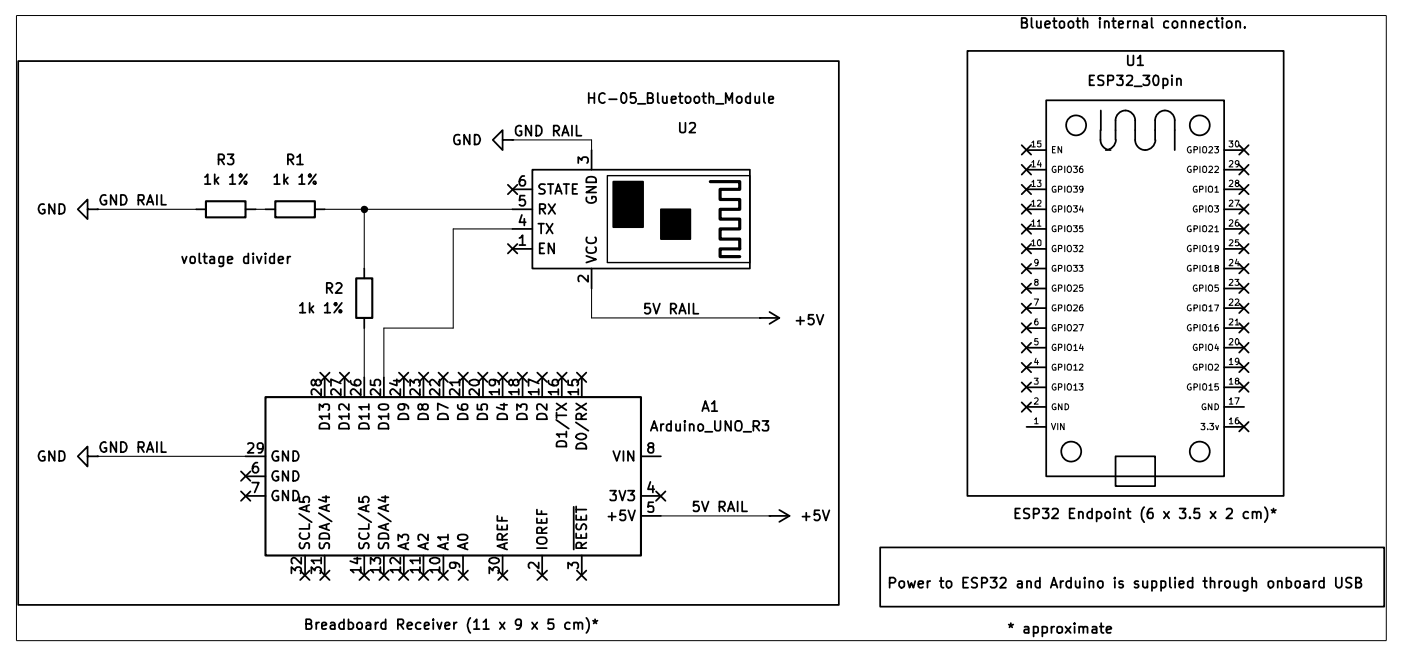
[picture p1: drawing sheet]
(kicad_sch
 (version 20260306)
 (generator "eeschema")
 (generator_version "10.0")
 (paper "A4")
 (title_block
  (title "IoT capstone - as-built breadboard assembly")
  (date "2026-09-14")
  (rev "Draft"))
 (lib_symbols
  (symbol "Capstone_Arduino:Arduino_UNO_R3" (exclude_from_sim no) (in_bom yes) (on_board yes)
   (in_pos_files yes)
   (duplicate_pin_numbers_are_jumpers no)
   (property "Reference" "A" (at -10.16 23.495 0) (show_name no) (do_not_autoplace no) (effects (font (size 1.27 1.27)) (justify left bottom)))
   (property "Value" "Arduino_UNO_R3" (at 5.08 -26.67 0) (show_name no) (do_not_autoplace no) (effects (font (size 1.27 1.27)) (justify left top)))
   (property "Footprint" "Module:Arduino_UNO_R3" (at 0 0 0) (show_name no) (do_not_autoplace no) (hide yes) (effects (font (size 1.27 1.27)
    (italic yes))))
   (property "Datasheet" "https://www.arduino.cc/en/Main/arduinoBoardUno" (at 0 0 0) (show_name no) (do_not_autoplace no) (hide yes) (effects (font (size 1.27 1.27))))
   (property "Description" "Arduino UNO Microcontroller Module, release 3" (at 0 0 0) (show_name no) (do_not_autoplace no) (hide yes) (effects (font (size 1.27 1.27))))
   (symbol "Arduino_UNO_R3_0_1"
    (rectangle (start -10.16 22.86) (end 10.16 -25.4) (stroke (width 0.254) (type default)) (fill (type background))))
   (symbol "Arduino_UNO_R3_1_1"
    (pin no_connect line (at -10.16 -20.32 0) (length 2.54) (hide yes) (name "NC" (effects (font (size 1.27 1.27)))) (number "1" (effects (font (size 1.27 1.27)))))
    (pin output line (at 12.7 10.16 180) (length 2.54) (name "IOREF" (effects (font (size 1.27 1.27)))) (number "2" (effects (font (size 1.27 1.27)))))
    (pin input line (at 12.7 15.24 180) (length 2.54) (name "~{RESET}" (effects (font (size 1.27 1.27)))) (number "3" (effects (font (size 1.27 1.27)))))
    (pin power_out line (at 2.54 25.4 270) (length 2.54) (name "3V3" (effects (font (size 1.27 1.27)))) (number "4" (effects (font (size 1.27 1.27)))))
    (pin power_out line (at 5.08 25.4 270) (length 2.54) (name "+5V" (effects (font (size 1.27 1.27)))) (number "5" (effects (font (size 1.27 1.27)))))
    (pin power_in line (at 0 -27.94 90) (length 2.54) (name "GND" (effects (font (size 1.27 1.27)))) (number "6" (effects (font (size 1.27 1.27)))))
    (pin power_in line (at 2.54 -27.94 90) (length 2.54) (name "GND" (effects (font (size 1.27 1.27)))) (number "7" (effects (font (size 1.27 1.27)))))
    (pin power_in line (at -2.54 25.4 270) (length 2.54) (name "VIN" (effects (font (size 1.27 1.27)))) (number "8" (effects (font (size 1.27 1.27)))))
    (pin bidirectional line (at 12.7 0 180) (length 2.54) (name "A0" (effects (font (size 1.27 1.27)))) (number "9" (effects (font (size 1.27 1.27)))))
    (pin bidirectional line (at 12.7 -2.54 180) (length 2.54) (name "A1" (effects (font (size 1.27 1.27)))) (number "10" (effects (font (size 1.27 1.27)))))
    (pin bidirectional line (at 12.7 -5.08 180) (length 2.54) (name "A2" (effects (font (size 1.27 1.27)))) (number "11" (effects (font (size 1.27 1.27)))))
    (pin bidirectional line (at 12.7 -7.62 180) (length 2.54) (name "A3" (effects (font (size 1.27 1.27)))) (number "12" (effects (font (size 1.27 1.27)))))
    (pin bidirectional line (at 12.7 -10.16 180) (length 2.54) (name "SDA/A4" (effects (font (size 1.27 1.27)))) (number "13" (effects (font (size 1.27 1.27)))))
    (pin bidirectional line (at 12.7 -12.7 180) (length 2.54) (name "SCL/A5" (effects (font (size 1.27 1.27)))) (number "14" (effects (font (size 1.27 1.27)))))
    (pin bidirectional line (at -12.7 15.24 0) (length 2.54) (name "D0/RX" (effects (font (size 1.27 1.27)))) (number "15" (effects (font (size 1.27 1.27)))))
    (pin bidirectional line (at -12.7 12.7 0) (length 2.54) (name "D1/TX" (effects (font (size 1.27 1.27)))) (number "16" (effects (font (size 1.27 1.27)))))
    (pin bidirectional line (at -12.7 10.16 0) (length 2.54) (name "D2" (effects (font (size 1.27 1.27)))) (number "17" (effects (font (size 1.27 1.27)))))
    (pin bidirectional line (at -12.7 7.62 0) (length 2.54) (name "D3" (effects (font (size 1.27 1.27)))) (number "18" (effects (font (size 1.27 1.27)))))
    (pin bidirectional line (at -12.7 5.08 0) (length 2.54) (name "D4" (effects (font (size 1.27 1.27)))) (number "19" (effects (font (size 1.27 1.27)))))
    (pin bidirectional line (at -12.7 2.54 0) (length 2.54) (name "D5" (effects (font (size 1.27 1.27)))) (number "20" (effects (font (size 1.27 1.27)))))
    (pin bidirectional line (at -12.7 0 0) (length 2.54) (name "D6" (effects (font (size 1.27 1.27)))) (number "21" (effects (font (size 1.27 1.27)))))
    (pin bidirectional line (at -12.7 -2.54 0) (length 2.54) (name "D7" (effects (font (size 1.27 1.27)))) (number "22" (effects (font (size 1.27 1.27)))))
    (pin bidirectional line (at -12.7 -5.08 0) (length 2.54) (name "D8" (effects (font (size 1.27 1.27)))) (number "23" (effects (font (size 1.27 1.27)))))
    (pin bidirectional line (at -12.7 -7.62 0) (length 2.54) (name "D9" (effects (font (size 1.27 1.27)))) (number "24" (effects (font (size 1.27 1.27)))))
    (pin bidirectional line (at -12.7 -10.16 0) (length 2.54) (name "D10" (effects (font (size 1.27 1.27)))) (number "25" (effects (font (size 1.27 1.27)))))
    (pin bidirectional line (at -12.7 -12.7 0) (length 2.54) (name "D11" (effects (font (size 1.27 1.27)))) (number "26" (effects (font (size 1.27 1.27)))))
    (pin bidirectional line (at -12.7 -15.24 0) (length 2.54) (name "D12" (effects (font (size 1.27 1.27)))) (number "27" (effects (font (size 1.27 1.27)))))
    (pin bidirectional line (at -12.7 -17.78 0) (length 2.54) (name "D13" (effects (font (size 1.27 1.27)))) (number "28" (effects (font (size 1.27 1.27)))))
    (pin power_in line (at -2.54 -27.94 90) (length 2.54) (name "GND" (effects (font (size 1.27 1.27)))) (number "29" (effects (font (size 1.27 1.27)))))
    (pin input line (at 12.7 5.08 180) (length 2.54) (name "AREF" (effects (font (size 1.27 1.27)))) (number "30" (effects (font (size 1.27 1.27)))))
    (pin bidirectional line (at 12.7 -17.78 180) (length 2.54) (name "SDA/A4" (effects (font (size 1.27 1.27)))) (number "31" (effects (font (size 1.27 1.27)))))
    (pin bidirectional line (at 12.7 -20.32 180) (length 2.54) (name "SCL/A5" (effects (font (size 1.27 1.27)))) (number "32" (effects (font (size 1.27 1.27))))))
   (embedded_fonts no))
  (symbol "Capstone_ESP32:ESP32_30Pin" (exclude_from_sim no) (in_bom yes) (on_board yes)
   (in_pos_files yes)
   (duplicate_pin_numbers_are_jumpers no)
   (property "Reference" "U" (at 0 0 0) (show_name no) (do_not_autoplace no) (effects (font (size 1.27 1.27))))
   (property "Value" "" (at 0 0 0) (show_name no) (do_not_autoplace no) (effects (font (size 1.27 1.27))))
   (property "Footprint" "ESP32_30pin" (at 0 -2.54 0) (show_name no) (do_not_autoplace no) (effects (font (size 1.27 1.27) (color 194 194 0 1))))
   (property "Datasheet" "" (at 0 0 0) (show_name no) (do_not_autoplace no) (hide yes) (effects (font (size 1.27 1.27))))
   (property "Description" "" (at 0 0 0) (show_name no) (do_not_autoplace no) (hide yes) (effects (font (size 1.27 1.27))))
   (symbol "ESP32_30Pin_0_1"
    (rectangle (start -24.13 11.43) (end 24.13 -11.43) (stroke (width 0) (type default)) (fill (type none)))
    (polyline (pts (xy -21.59 5.08) (xy -20.32 5.08)) (stroke (width 0) (type default)) (fill (type none)))
    (polyline (pts (xy -21.59 2.54) (xy -20.32 2.54)) (stroke (width 0) (type default)) (fill (type none)))
    (polyline (pts (xy -21.59 0) (xy -20.32 0)) (stroke (width 0) (type default)) (fill (type none)))
    (polyline (pts (xy -21.59 -2.54) (xy -20.32 -2.54)) (stroke (width 0) (type default)) (fill (type none)))
    (arc (start -21.5975 2.5325) (mid -22.4933 2.9067) (end -22.8675 3.8025) (stroke (width 0) (type default)) (fill (type none)))
    (arc (start -21.5975 -2.5475) (mid -22.4933 -2.1733) (end -22.8675 -1.2775) (stroke (width 0) (type default)) (fill (type none)))
    (arc (start -22.86 3.81) (mid -22.4873 4.7073) (end -21.59 5.08) (stroke (width 0) (type default)) (fill (type none)))
    (arc (start -22.86 -1.27) (mid -22.4873 -0.3727) (end -21.59 0) (stroke (width 0) (type default)) (fill (type none)))
    (circle (center -20.955 8.255) (radius 1.27) (stroke (width 0) (type default)) (fill (type none)))
    (circle (center -20.955 -7.62) (radius 1.27) (stroke (width 0) (type default)) (fill (type none)))
    (polyline (pts (xy -20.32 5.08) (xy -17.78 5.08)) (stroke (width 0) (type default)) (fill (type none)))
    (polyline (pts (xy -20.32 -4.445) (xy -22.86 -4.445)) (stroke (width 0) (type default)) (fill (type none)))
    (arc (start -17.7775 1.2675) (mid -18.1502 0.3702) (end -19.0475 -0.0025) (stroke (width 0) (type default)) (fill (type none)))
    (arc (start -17.7775 -3.1775) (mid -18.1502 -4.0748) (end -19.0475 -4.4475) (stroke (width 0) (type default)) (fill (type none)))
    (arc (start -19.04 2.545) (mid -18.1442 2.1708) (end -17.77 1.275) (stroke (width 0) (type default)) (fill (type none)))
    (arc (start -19.04 -2.535) (mid -18.1442 -2.9092) (end -17.77 -3.805) (stroke (width 0) (type default)) (fill (type none)))
    (polyline (pts (xy -19.0475 2.5375) (xy -20.3175 2.5375)) (stroke (width 0) (type default)) (fill (type none)))
    (polyline (pts (xy -19.0475 -0.0025) (xy -20.3175 -0.0025)) (stroke (width 0) (type default)) (fill (type none)))
    (polyline (pts (xy -19.0475 -2.5425) (xy -20.3175 -2.5425)) (stroke (width 0) (type default)) (fill (type none)))
    (polyline (pts (xy -19.0475 -4.4475) (xy -20.3175 -4.4475)) (stroke (width 0) (type default)) (fill (type none)))
    (circle (center 20.955 8.255) (radius 1.27) (stroke (width 0) (type default)) (fill (type none)))
    (circle (center 20.955 -8.255) (radius 1.27) (stroke (width 0) (type default)) (fill (type none)))
    (rectangle (start 21.59 2.54) (end 25.4 -2.54) (stroke (width 0) (type default)) (fill (type none))))
   (symbol "ESP32_30Pin_1_1"
    (pin power_out line (at 17.78 -13.97 90) (length 2.54) (name "VIN" (effects (font (size 0.7874 0.7874)))) (number "1" (effects (font (size 0.7874 0.7874)))))
    (pin bidirectional line (at 15.24 -13.97 90) (length 2.54) (name "GND" (effects (font (size 0.7874 0.7874)))) (number "2" (effects (font (size 0.7874 0.7874)))))
    (pin bidirectional line (at 12.7 -13.97 90) (length 2.54) (name "GPIO13" (effects (font (size 0.7874 0.7874)))) (number "3" (effects (font (size 0.7874 0.7874)))))
    (pin bidirectional line (at 10.16 -13.97 90) (length 2.54) (name "GPIO12" (effects (font (size 0.7874 0.7874)))) (number "4" (effects (font (size 0.7874 0.7874)))))
    (pin bidirectional line (at 7.62 -13.97 90) (length 2.54) (name "GPIO14" (effects (font (size 0.7874 0.7874)))) (number "5" (effects (font (size 0.7874 0.7874)))))
    (pin bidirectional line (at 5.08 -13.97 90) (length 2.54) (name "GPIO27" (effects (font (size 0.7874 0.7874)))) (number "6" (effects (font (size 0.7874 0.7874)))))
    (pin bidirectional line (at 2.54 -13.97 90) (length 2.54) (name "GPIO26" (effects (font (size 0.7874 0.7874)))) (number "7" (effects (font (size 0.7874 0.7874)))))
    (pin bidirectional line (at 0 -13.97 90) (length 2.54) (name "GPIO25" (effects (font (size 0.7874 0.7874)))) (number "8" (effects (font (size 0.7874 0.7874)))))
    (pin bidirectional line (at -2.54 -13.97 90) (length 2.54) (name "GPIO33" (effects (font (size 0.7874 0.7874)))) (number "9" (effects (font (size 0.7874 0.7874)))))
    (pin bidirectional line (at -5.08 -13.97 90) (length 2.54) (name "GPIO32" (effects (font (size 0.7874 0.7874)))) (number "10" (effects (font (size 0.7874 0.7874)))))
    (pin bidirectional line (at -7.62 -13.97 90) (length 2.54) (name "GPIO35" (effects (font (size 0.7874 0.7874)))) (number "11" (effects (font (size 0.7874 0.7874)))))
    (pin bidirectional line (at -10.16 -13.97 90) (length 2.54) (name "GPIO34" (effects (font (size 0.7874 0.7874)))) (number "12" (effects (font (size 0.7874 0.7874)))))
    (pin bidirectional line (at -12.7 -13.97 90) (length 2.54) (name "GPIO39" (effects (font (size 0.7874 0.7874)))) (number "13" (effects (font (size 0.7874 0.7874)))))
    (pin bidirectional line (at -15.24 -13.97 90) (length 2.54) (name "GPIO36" (effects (font (size 0.7874 0.7874)))) (number "14" (effects (font (size 0.7874 0.7874)))))
    (pin bidirectional line (at -17.78 -13.97 90) (length 2.54) (name "EN" (effects (font (size 0.7874 0.7874)))) (number "15" (effects (font (size 0.7874 0.7874)))))
    (pin output line (at 17.78 13.97 270) (length 2.54) (name "3.3v" (effects (font (size 0.7874 0.7874)))) (number "16" (effects (font (size 0.7874 0.7874)))))
    (pin power_in line (at 15.24 13.97 270) (length 2.54) (name "GND" (effects (font (size 0.7874 0.7874)))) (number "17" (effects (font (size 0.7874 0.7874)))))
    (pin bidirectional line (at 12.7 13.97 270) (length 2.54) (name "GPIO15" (effects (font (size 0.7874 0.7874)))) (number "18" (effects (font (size 0.7874 0.7874)))))
    (pin bidirectional line (at 10.16 13.97 270) (length 2.54) (name "GPIO2" (effects (font (size 0.7874 0.7874)))) (number "19" (effects (font (size 0.7874 0.7874)))))
    (pin bidirectional line (at 7.62 13.97 270) (length 2.54) (name "GPIO4" (effects (font (size 0.7874 0.7874)))) (number "20" (effects (font (size 0.7874 0.7874)))))
    (pin bidirectional line (at 5.08 13.97 270) (length 2.54) (name "GPIO16" (effects (font (size 0.7874 0.7874)))) (number "21" (effects (font (size 0.7874 0.7874)))))
    (pin bidirectional line (at 2.54 13.97 270) (length 2.54) (name "GPIO17" (effects (font (size 0.7874 0.7874)))) (number "22" (effects (font (size 0.7874 0.7874)))))
    (pin bidirectional line (at 0 13.97 270) (length 2.54) (name "GPIO5" (effects (font (size 0.7874 0.7874)))) (number "23" (effects (font (size 0.7874 0.7874)))))
    (pin bidirectional line (at -2.54 13.97 270) (length 2.54) (name "GPIO18" (effects (font (size 0.7874 0.7874)))) (number "24" (effects (font (size 0.7874 0.7874)))))
    (pin bidirectional line (at -5.08 13.97 270) (length 2.54) (name "GPIO19" (effects (font (size 0.7874 0.7874)))) (number "25" (effects (font (size 0.7874 0.7874)))))
    (pin bidirectional line (at -7.62 13.97 270) (length 2.54) (name "GPIO21" (effects (font (size 0.7874 0.7874)))) (number "26" (effects (font (size 0.7874 0.7874)))))
    (pin bidirectional line (at -10.16 13.97 270) (length 2.54) (name "GPIO3" (effects (font (size 0.7874 0.7874)))) (number "27" (effects (font (size 0.7874 0.7874)))))
    (pin bidirectional line (at -12.7 13.97 270) (length 2.54) (name "GPIO1" (effects (font (size 0.7874 0.7874)))) (number "28" (effects (font (size 0.7874 0.7874)))))
    (pin bidirectional line (at -15.24 13.97 270) (length 2.54) (name "GPIO22" (effects (font (size 0.7874 0.7874)))) (number "29" (effects (font (size 0.7874 0.7874)))))
    (pin bidirectional line (at -17.78 13.97 270) (length 2.54) (name "GPIO23" (effects (font (size 0.7874 0.7874)))) (number "30" (effects (font (size 0.7874 0.7874))))))
   (embedded_fonts no))
  (symbol "Capstone_HC05:HC-05_Bluetooth_Module" (exclude_from_sim no) (in_bom yes) (on_board yes)
   (in_pos_files yes)
   (duplicate_pin_numbers_are_jumpers no)
   (property "Reference" "U" (at -6.35 8.89 0) (show_name no) (do_not_autoplace no) (effects (font (size 1.27 1.27))))
   (property "Value" "HC-05_Bluetooth_Module" (at 13.97 7.62 0) (show_name no) (do_not_autoplace no) (effects (font (size 1.27 1.27))))
   (property "Footprint" "SL_Breakout_Boards:HC-05_Bluetooth_Module" (at 6.35 0 0) (show_name no) (do_not_autoplace no) (hide yes) (effects (font (size 1.27 1.27))))
   (property "Datasheet" "" (at 0 8.89 0) (show_name no) (do_not_autoplace no) (hide yes) (effects (font (size 1.27 1.27))))
   (property "Description" "HC-05 Bluetooth Wireless Serial Module" (at 0 0 0) (show_name no) (do_not_autoplace no) (hide yes) (effects (font (size 1.27 1.27))))
   (symbol "HC-05_Bluetooth_Module_0_1"
    (rectangle (start -8.89 6.35) (end 19.05 -6.35) (stroke (width 0) (type default)) (fill (type background)))
    (rectangle (start -1.27 -17.78) (end -1.27 -17.78) (stroke (width 0) (type default)) (fill (type none)))
    (rectangle (start -1.27 -17.78) (end -1.27 -17.78) (stroke (width 0) (type default)) (fill (type none)))
    (rectangle (start 0.762 5.588) (end 19.05 -5.588) (stroke (width 0.2) (type default)) (fill (type background)))
    (rectangle (start 1.524 1.016) (end 5.334 -4.826) (stroke (width 0) (type default)) (fill (type outline)))
    (rectangle (start 7.62 2.54) (end 11.43 -1.27) (stroke (width 0) (type default)) (fill (type outline)))
    (polyline (pts (xy 17.78 3.81) (xy 15.24 3.81) (xy 15.24 4.826) (xy 17.78 4.826)) (stroke (width 0.4) (type default)) (fill (type none)))
    (polyline (pts (xy 17.78 3.81) (xy 17.78 2.54) (xy 15.24 2.54) (xy 15.24 1.27) (xy 17.78 1.27) (xy 17.78 0) (xy 15.24 0) (xy 15.24 -1.27) (xy 17.78 -1.27) (xy 17.78 -2.54) (xy 15.24 -2.54) (xy 15.24 -3.81) (xy 17.78 -3.81) (xy 17.78 -4.826) (xy 13.97 -4.826)) (stroke (width 0.4) (type default)) (fill (type none))))
   (symbol "HC-05_Bluetooth_Module_1_1"
    (pin bidirectional line (at -11.43 3.81 0) (length 2.54) (name "EN" (effects (font (size 1.27 1.27)))) (number "1" (effects (font (size 1.27 1.27)))))
    (pin power_in line (at -1.27 8.89 270) (length 2.54) (name "VCC" (effects (font (size 1.27 1.27)))) (number "2" (effects (font (size 1.27 1.27)))))
    (pin power_in line (at -1.27 -8.89 90) (length 2.54) (name "GND" (effects (font (size 1.27 1.27)))) (number "3" (effects (font (size 1.27 1.27)))))
    (pin output line (at -11.43 1.27 0) (length 2.54) (name "TX" (effects (font (size 1.27 1.27)))) (number "4" (effects (font (size 1.27 1.27)))))
    (pin input line (at -11.43 -1.27 0) (length 2.54) (name "RX" (effects (font (size 1.27 1.27)))) (number "5" (effects (font (size 1.27 1.27)))))
    (pin bidirectional line (at -11.43 -3.81 0) (length 2.54) (name "STATE" (effects (font (size 1.27 1.27)))) (number "6" (effects (font (size 1.27 1.27))))))
   (embedded_fonts no))
  (symbol "Capstone_Resistor:R_1k_1pct_5band"
   (pin_numbers (hide yes))
   (pin_names
    (offset 0)) (exclude_from_sim no) (in_bom yes) (on_board yes)
   (in_pos_files yes)
   (duplicate_pin_numbers_are_jumpers no)
   (property "Reference" "R" (at 2.032 0 90) (show_name no) (do_not_autoplace no) (effects (font (size 1.27 1.27))))
   (property "Value" "1k 1%" (at 0 0 90) (show_name no) (do_not_autoplace no) (effects (font (size 1.27 1.27))))
   (property "Footprint" "" (at -1.778 0 90) (show_name no) (do_not_autoplace no) (hide yes) (effects (font (size 1.27 1.27))))
   (property "Datasheet" "" (at 0 0 0) (show_name no) (do_not_autoplace no) (hide yes) (effects (font (size 1.27 1.27))))
   (property "Description" "Resistor" (at 0 0 0) (show_name no) (do_not_autoplace no) (hide yes) (effects (font (size 1.27 1.27))))
   (symbol "R_1k_1pct_5band_0_1"
    (rectangle (start -1.016 -2.54) (end 1.016 2.54) (stroke (width 0.254) (type default)) (fill (type none))))
   (symbol "R_1k_1pct_5band_1_1"
    (pin passive line (at 0 3.81 270) (length 1.27) (name "" (effects (font (size 1.27 1.27)))) (number "1" (effects (font (size 1.27 1.27)))))
    (pin passive line (at 0 -3.81 90) (length 1.27) (name "" (effects (font (size 1.27 1.27)))) (number "2" (effects (font (size 1.27 1.27))))))
   (embedded_fonts no))
  (symbol "power:+5V"
   (power global)
   (pin_numbers (hide yes))
   (pin_names
    (offset 0) (hide yes)) (exclude_from_sim no) (in_bom yes) (on_board yes)
   (in_pos_files yes)
   (duplicate_pin_numbers_are_jumpers no)
   (property "Reference" "#PWR" (at 0 -3.81 0) (show_name no) (do_not_autoplace no) (hide yes) (effects (font (size 1.27 1.27))))
   (property "Value" "+5V" (at 0 3.556 0) (show_name no) (do_not_autoplace no) (effects (font (size 1.27 1.27))))
   (property "Footprint" "" (at 0 0 0) (show_name no) (do_not_autoplace no) (hide yes) (effects (font (size 1.27 1.27))))
   (property "Datasheet" "" (at 0 0 0) (show_name no) (do_not_autoplace no) (hide yes) (effects (font (size 1.27 1.27))))
   (property "Description" "Power symbol creates a global label with name \"+5V\"" (at 0 0 0) (show_name no) (do_not_autoplace no) (hide yes) (effects (font (size 1.27 1.27))))
   (symbol "+5V_0_1"
    (polyline (pts (xy -0.762 1.27) (xy 0 2.54)) (stroke (width 0) (type default)) (fill (type none)))
    (polyline (pts (xy 0 2.54) (xy 0.762 1.27)) (stroke (width 0) (type default)) (fill (type none)))
    (polyline (pts (xy 0 0) (xy 0 2.54)) (stroke (width 0) (type default)) (fill (type none))))
   (symbol "+5V_1_1"
    (pin power_in line (at 0 0 90) (length 0) (name "" (effects (font (size 1.27 1.27)))) (number "1" (effects (font (size 1.27 1.27))))))
   (embedded_fonts no))
  (symbol "power:GND"
   (power global)
   (pin_numbers (hide yes))
   (pin_names
    (offset 0) (hide yes)) (exclude_from_sim no) (in_bom yes) (on_board yes)
   (in_pos_files yes)
   (duplicate_pin_numbers_are_jumpers no)
   (property "Reference" "#PWR" (at 0 -6.35 0) (show_name no) (do_not_autoplace no) (hide yes) (effects (font (size 1.27 1.27))))
   (property "Value" "GND" (at 0 -3.81 0) (show_name no) (do_not_autoplace no) (effects (font (size 1.27 1.27))))
   (property "Footprint" "" (at 0 0 0) (show_name no) (do_not_autoplace no) (hide yes) (effects (font (size 1.27 1.27))))
   (property "Datasheet" "" (at 0 0 0) (show_name no) (do_not_autoplace no) (hide yes) (effects (font (size 1.27 1.27))))
   (property "Description" "Power symbol creates a global label with name \"GND\" , ground" (at 0 0 0) (show_name no) (do_not_autoplace no) (hide yes) (effects (font (size 1.27 1.27))))
   (symbol "GND_0_1"
    (polyline (pts (xy 0 0) (xy 0 -1.27) (xy 1.27 -1.27) (xy 0 -2.54) (xy -1.27 -1.27) (xy 0 -1.27)) (stroke (width 0) (type default)) (fill (type none))))
   (symbol "GND_1_1"
    (pin power_in line (at 0 0 270) (length 0) (name "" (effects (font (size 1.27 1.27)))) (number "1" (effects (font (size 1.27 1.27))))))
   (embedded_fonts no)))
 (rectangle
  (start 191.77 67.31)
  (end 232.41 124.46)
  (stroke (width 0) (type default))
  (fill (type none)))
 (rectangle
  (start 180.594 131.064)
  (end 245.364 138.684)
  (stroke (width 0) (type default))
  (fill (type none)))
 (rectangle
  (start 69.85 68.58)
  (end 175.26 138.43)
  (stroke (width 0) (type default))
  (fill (type none)))
 (text "Breadboard Receiver (11 x 9 x 5 cm)* "
  (exclude_from_sim no)
  (at 125.984 141.224 0)
  (effects (font (size 1.27 1.27))))
 (text "* approximate\n"
  (exclude_from_sim no)
  (at 203.708 141.732 0)
  (effects (font (size 1.27 1.27))))
 (text "Power to ESP32 and Arduino is supplied through onboard USB"
  (exclude_from_sim yes)
  (at 212.09 135.89 0)
  (effects (font (size 1.27 1.27))))
 (text "ESP32 Endpoint (6 x 3.5 x 2 cm)*"
  (exclude_from_sim no)
  (at 214.63 127 0)
  (effects (font (size 1.27 1.27))))
 (text "Bluetooth internal connection."
  (exclude_from_sim no)
  (at 213.106 64.008 0)
  (effects (font (size 1.27 1.27))))
 (text "voltage divider "
  (exclude_from_sim no)
  (at 98.298 94.234 0)
  (effects (font (size 1.27 1.27))))
 (junction
  (at 114.3 87.63)
  (diameter 0)
  (color 0 0 0 0))
 (no_connect
  (at 137.16 134.62))
 (no_connect
  (at 99.06 121.92))
 (no_connect
  (at 133.35 85.09))
 (no_connect
  (at 199.39 110.49))
 (no_connect
  (at 119.38 109.22))
 (no_connect
  (at 227.33 82.55))
 (no_connect
  (at 124.46 134.62))
 (no_connect
  (at 134.62 109.22))
 (no_connect
  (at 109.22 109.22))
 (no_connect
  (at 227.33 107.95))
 (no_connect
  (at 227.33 97.79))
 (no_connect
  (at 227.33 95.25))
 (no_connect
  (at 132.08 109.22))
 (no_connect
  (at 121.92 109.22))
 (no_connect
  (at 199.39 107.95))
 (no_connect
  (at 139.7 109.22))
 (no_connect
  (at 109.22 134.62))
 (no_connect
  (at 199.39 80.01))
 (no_connect
  (at 227.33 102.87))
 (no_connect
  (at 199.39 100.33))
 (no_connect
  (at 114.3 134.62))
 (no_connect
  (at 137.16 109.22))
 (no_connect
  (at 227.33 80.01))
 (no_connect
  (at 132.08 134.62))
 (no_connect
  (at 199.39 105.41))
 (no_connect
  (at 111.76 109.22))
 (no_connect
  (at 199.39 82.55))
 (no_connect
  (at 227.33 115.57))
 (no_connect
  (at 99.06 124.46))
 (no_connect
  (at 227.33 85.09))
 (no_connect
  (at 227.33 110.49))
 (no_connect
  (at 124.46 109.22))
 (no_connect
  (at 227.33 87.63))
 (no_connect
  (at 227.33 90.17))
 (no_connect
  (at 199.39 113.03))
 (no_connect
  (at 227.33 100.33))
 (no_connect
  (at 129.54 109.22))
 (no_connect
  (at 199.39 95.25))
 (no_connect
  (at 199.39 97.79))
 (no_connect
  (at 152.4 124.46))
 (no_connect
  (at 199.39 102.87))
 (no_connect
  (at 106.68 134.62))
 (no_connect
  (at 227.33 92.71))
 (no_connect
  (at 227.33 105.41))
 (no_connect
  (at 119.38 134.62))
 (no_connect
  (at 142.24 134.62))
 (no_connect
  (at 133.35 92.71))
 (no_connect
  (at 116.84 134.62))
 (no_connect
  (at 127 109.22))
 (no_connect
  (at 199.39 87.63))
 (no_connect
  (at 199.39 90.17))
 (no_connect
  (at 121.92 134.62))
 (no_connect
  (at 142.24 109.22))
 (no_connect
  (at 127 134.62))
 (no_connect
  (at 199.39 92.71))
 (no_connect
  (at 199.39 85.09))
 (wire
  (pts (xy 152.4 127) (xy 166.37 127))
  (stroke (width 0) (type default)))
 (wire
  (pts (xy 80.01 87.63) (xy 92.71 87.63))
  (stroke (width 0) (type default)))
 (wire
  (pts (xy 133.35 78.74) (xy 143.51 78.74))
  (stroke (width 0) (type default)))
 (wire
  (pts (xy 133.35 90.17) (xy 125.73 90.17))
  (stroke (width 0) (type default)))
 (wire
  (pts (xy 100.33 87.63) (xy 101.6 87.63))
  (stroke (width 0) (type default)))
 (wire
  (pts (xy 80.01 119.38) (xy 99.06 119.38))
  (stroke (width 0) (type default)))
 (wire
  (pts (xy 114.3 87.63) (xy 114.3 95.25))
  (stroke (width 0) (type default)))
 (wire
  (pts (xy 143.51 101.6) (xy 143.51 97.79))
  (stroke (width 0) (type default)))
 (wire
  (pts (xy 125.73 90.17) (xy 125.73 102.87))
  (stroke (width 0) (type default)))
 (wire
  (pts (xy 109.22 87.63) (xy 133.35 87.63))
  (stroke (width 0) (type default)))
 (wire
  (pts (xy 116.84 102.87) (xy 116.84 109.22))
  (stroke (width 0) (type default)))
 (wire
  (pts (xy 165.1 101.6) (xy 143.51 101.6))
  (stroke (width 0) (type default)))
 (wire
  (pts (xy 143.51 78.74) (xy 143.51 80.01))
  (stroke (width 0) (type default)))
 (wire
  (pts (xy 125.73 102.87) (xy 116.84 102.87))
  (stroke (width 0) (type default)))
 (wire
  (pts (xy 114.3 102.87) (xy 114.3 109.22))
  (stroke (width 0) (type default)))
 (label "5V RAIL"
  (at 157.48 101.6 180)
  (effects (font (size 1.27 1.27)) (justify right bottom)))
 (label "GND RAIL"
  (at 80.01 87.63 0)
  (effects (font (size 1.27 1.27)) (justify left bottom)))
 (label "5V RAIL"
  (at 156.21 127 0)
  (effects (font (size 1.27 1.27)) (justify left bottom)))
 (label "GND RAIL"
  (at 133.35 78.74 0)
  (effects (font (size 1.27 1.27)) (justify left bottom)))
 (label "GND RAIL"
  (at 80.01 119.38 0)
  (effects (font (size 1.27 1.27)) (justify left bottom)))
 (symbol
  (lib_id "power:GND")
  (at 133.35 78.74 270)
  (unit 1)
  (body_style 1)
  (exclude_from_sim no)
  (in_bom yes)
  (on_board yes)
  (in_pos_files yes)
  (dnp no)
  (fields_autoplaced yes)
  (property "Reference" "#PWR01" (at 127 78.74 0) (hide yes) (show_name no) (do_not_autoplace no) (effects (font (size 1.27 1.27))))
  (property "Value" "GND" (at 129.54 78.7399 90) (show_name no) (do_not_autoplace no) (effects (font (size 1.27 1.27)) (justify right)))
  (property "Footprint" "" (at 133.35 78.74 0) (hide yes) (show_name no) (do_not_autoplace no) (effects (font (size 1.27 1.27))))
  (property "Datasheet" "" (at 133.35 78.74 0) (hide yes) (show_name no) (do_not_autoplace no) (effects (font (size 1.27 1.27))))
  (property "Description" "Power symbol creates a global label with name \"GND\" , ground" (at 133.35 78.74 0) (hide yes) (show_name no) (do_not_autoplace no) (effects (font (size 1.27 1.27))))
  (pin "1"))
 (symbol
  (lib_id "power:GND")
  (at 80.01 119.38 270)
  (unit 1)
  (body_style 1)
  (exclude_from_sim no)
  (in_bom yes)
  (on_board yes)
  (in_pos_files yes)
  (dnp no)
  (fields_autoplaced yes)
  (property "Reference" "#PWR02" (at 73.66 119.38 0) (hide yes) (show_name no) (do_not_autoplace no) (effects (font (size 1.27 1.27))))
  (property "Value" "GND" (at 76.2 119.3799 90) (show_name no) (do_not_autoplace no) (effects (font (size 1.27 1.27)) (justify right)))
  (property "Footprint" "" (at 80.01 119.38 0) (hide yes) (show_name no) (do_not_autoplace no) (effects (font (size 1.27 1.27))))
  (property "Datasheet" "" (at 80.01 119.38 0) (hide yes) (show_name no) (do_not_autoplace no) (effects (font (size 1.27 1.27))))
  (property "Description" "Power symbol creates a global label with name \"GND\" , ground" (at 80.01 119.38 0) (hide yes) (show_name no) (do_not_autoplace no) (effects (font (size 1.27 1.27))))
  (pin "1"))
 (symbol
  (lib_id "Capstone_Arduino:Arduino_UNO_R3")
  (at 127 121.92 270)
  (unit 1)
  (body_style 1)
  (exclude_from_sim no)
  (in_bom yes)
  (on_board yes)
  (in_pos_files yes)
  (dnp no)
  (fields_autoplaced yes)
  (property "Reference" "A1" (at 158.75 112.9598 90) (show_name no) (do_not_autoplace no) (effects (font (size 1.27 1.27))))
  (property "Value" "Arduino_UNO_R3" (at 158.75 115.4998 90) (show_name no) (do_not_autoplace no) (effects (font (size 1.27 1.27))))
  (property "Footprint" "Module:Arduino_UNO_R3" (at 127 121.92 0) (hide yes) (show_name no) (do_not_autoplace no) (effects (font (size 1.27 1.27)
    (italic yes))))
  (property "Datasheet" "https://www.arduino.cc/en/Main/arduinoBoardUno" (at 127 121.92 0) (hide yes) (show_name no) (do_not_autoplace no) (effects (font (size 1.27 1.27))))
  (property "Description" "Arduino UNO Microcontroller Module, release 3" (at 127 121.92 0) (hide yes) (show_name no) (do_not_autoplace no) (effects (font (size 1.27 1.27))))
  (pin "5")
  (pin "1")
  (pin "6")
  (pin "2")
  (pin "3")
  (pin "4")
  (pin "7")
  (pin "10")
  (pin "17")
  (pin "29")
  (pin "21")
  (pin "14")
  (pin "15")
  (pin "12")
  (pin "20")
  (pin "8")
  (pin "23")
  (pin "9")
  (pin "13")
  (pin "30")
  (pin "24")
  (pin "26")
  (pin "22")
  (pin "18")
  (pin "25")
  (pin "11")
  (pin "31")
  (pin "28")
  (pin "19")
  (pin "16")
  (pin "27")
  (pin "32"))
 (symbol
  (lib_id "Capstone_Resistor:R_1k_1pct_5band")
  (at 105.41 87.63 270)
  (unit 1)
  (body_style 1)
  (exclude_from_sim no)
  (in_bom yes)
  (on_board yes)
  (in_pos_files yes)
  (dnp no)
  (fields_autoplaced yes)
  (property "Reference" "R1" (at 105.41 81.28 90) (show_name no) (do_not_autoplace no) (effects (font (size 1.27 1.27))))
  (property "Value" "1k 1%" (at 105.41 83.82 90) (show_name no) (do_not_autoplace no) (effects (font (size 1.27 1.27))))
  (property "Footprint" "Module:Arduino_UNO_R3" (at 105.41 85.852 90) (hide yes) (show_name no) (do_not_autoplace no) (effects (font (size 1.27 1.27))))
  (property "Datasheet" "" (at 105.41 87.63 0) (hide yes) (show_name no) (do_not_autoplace no) (effects (font (size 1.27 1.27))))
  (property "Description" "Resistor" (at 105.41 87.63 0) (hide yes) (show_name no) (do_not_autoplace no) (effects (font (size 1.27 1.27))))
  (pin "1")
  (pin "2"))
 (symbol
  (lib_id "power:GND")
  (at 80.01 87.63 270)
  (unit 1)
  (body_style 1)
  (exclude_from_sim no)
  (in_bom yes)
  (on_board yes)
  (in_pos_files yes)
  (dnp no)
  (fields_autoplaced yes)
  (property "Reference" "#PWR03" (at 73.66 87.63 0) (hide yes) (show_name no) (do_not_autoplace no) (effects (font (size 1.27 1.27))))
  (property "Value" "GND" (at 76.2 87.6299 90) (show_name no) (do_not_autoplace no) (effects (font (size 1.27 1.27)) (justify right)))
  (property "Footprint" "" (at 80.01 87.63 0) (hide yes) (show_name no) (do_not_autoplace no) (effects (font (size 1.27 1.27))))
  (property "Datasheet" "" (at 80.01 87.63 0) (hide yes) (show_name no) (do_not_autoplace no) (effects (font (size 1.27 1.27))))
  (property "Description" "Power symbol creates a global label with name \"GND\" , ground" (at 80.01 87.63 0) (hide yes) (show_name no) (do_not_autoplace no) (effects (font (size 1.27 1.27))))
  (pin "1"))
 (symbol
  (lib_id "Capstone_Resistor:R_1k_1pct_5band")
  (at 114.3 99.06 0)
  (mirror y)
  (unit 1)
  (body_style 1)
  (exclude_from_sim no)
  (in_bom yes)
  (on_board yes)
  (in_pos_files yes)
  (dnp no)
  (property "Reference" "R2" (at 111.76 97.7899 0) (show_name no) (do_not_autoplace no) (effects (font (size 1.27 1.27)) (justify left)))
  (property "Value" "1k 1%" (at 111.76 100.3299 0) (show_name no) (do_not_autoplace no) (effects (font (size 1.27 1.27)) (justify left)))
  (property "Footprint" "" (at 116.078 99.06 90) (hide yes) (show_name no) (do_not_autoplace no) (effects (font (size 1.27 1.27))))
  (property "Datasheet" "" (at 114.3 99.06 0) (hide yes) (show_name no) (do_not_autoplace no) (effects (font (size 1.27 1.27))))
  (property "Description" "Resistor" (at 114.3 99.06 0) (hide yes) (show_name no) (do_not_autoplace no) (effects (font (size 1.27 1.27))))
  (pin "1")
  (pin "2"))
 (symbol
  (lib_id "Capstone_ESP32:ESP32_30Pin")
  (at 213.36 97.79 270)
  (unit 1)
  (body_style 1)
  (exclude_from_sim no)
  (in_bom yes)
  (on_board yes)
  (in_pos_files yes)
  (dnp no)
  (fields_autoplaced yes)
  (property "Reference" "U1" (at 213.36 68.58 90) (show_name no) (do_not_autoplace no) (effects (font (size 1.27 1.27))))
  (property "Value" "" (at 213.36 97.79 0) (show_name no) (do_not_autoplace no) (effects (font (size 1.27 1.27))))
  (property "Footprint" "ESP32_30pin" (at 213.36 71.12 90) (show_name no) (do_not_autoplace no) (effects (font (size 1.27 1.27) (color 194 194 0 1))))
  (property "Datasheet" "" (at 213.36 97.79 0) (hide yes) (show_name no) (do_not_autoplace no) (effects (font (size 1.27 1.27))))
  (property "Description" "" (at 213.36 97.79 0) (hide yes) (show_name no) (do_not_autoplace no) (effects (font (size 1.27 1.27))))
  (pin "27")
  (pin "19")
  (pin "28")
  (pin "26")
  (pin "16")
  (pin "24")
  (pin "21")
  (pin "25")
  (pin "23")
  (pin "17")
  (pin "15")
  (pin "18")
  (pin "20")
  (pin "22")
  (pin "29")
  (pin "30")
  (pin "7")
  (pin "1")
  (pin "2")
  (pin "5")
  (pin "3")
  (pin "4")
  (pin "8")
  (pin "9")
  (pin "10")
  (pin "11")
  (pin "6")
  (pin "12")
  (pin "13")
  (pin "14"))
 (symbol
  (lib_id "Capstone_Resistor:R_1k_1pct_5band")
  (at 96.52 87.63 270)
  (unit 1)
  (body_style 1)
  (exclude_from_sim no)
  (in_bom yes)
  (on_board yes)
  (in_pos_files yes)
  (dnp no)
  (fields_autoplaced yes)
  (property "Reference" "R3" (at 96.52 81.28 90) (show_name no) (do_not_autoplace no) (effects (font (size 1.27 1.27))))
  (property "Value" "1k 1%" (at 96.52 83.82 90) (show_name no) (do_not_autoplace no) (effects (font (size 1.27 1.27))))
  (property "Footprint" "" (at 96.52 85.852 90) (hide yes) (show_name no) (do_not_autoplace no) (effects (font (size 1.27 1.27))))
  (property "Datasheet" "" (at 96.52 87.63 0) (hide yes) (show_name no) (do_not_autoplace no) (effects (font (size 1.27 1.27))))
  (property "Description" "Resistor" (at 96.52 87.63 0) (hide yes) (show_name no) (do_not_autoplace no) (effects (font (size 1.27 1.27))))
  (pin "1")
  (pin "2"))
 (symbol
  (lib_id "Capstone_HC05:HC-05_Bluetooth_Module")
  (at 144.78 88.9 0)
  (mirror x)
  (unit 1)
  (body_style 1)
  (exclude_from_sim no)
  (in_bom yes)
  (on_board yes)
  (in_pos_files yes)
  (dnp no)
  (property "Reference" "U2" (at 154.432 77.216 0) (show_name no) (do_not_autoplace no) (effects (font (size 1.27 1.27)) (justify left)))
  (property "Value" "HC-05_Bluetooth_Module" (at 142.748 73.406 0) (show_name no) (do_not_autoplace no) (effects (font (size 1.27 1.27)) (justify left)))
  (property "Footprint" "SL_Breakout_Boards:HC-05_Bluetooth_Module" (at 151.13 88.9 0) (hide yes) (show_name no) (do_not_autoplace no) (effects (font (size 1.27 1.27))))
  (property "Datasheet" "" (at 144.78 97.79 0) (hide yes) (show_name no) (do_not_autoplace no) (effects (font (size 1.27 1.27))))
  (property "Description" "HC-05 Bluetooth Wireless Serial Module" (at 144.78 88.9 0) (hide yes) (show_name no) (do_not_autoplace no) (effects (font (size 1.27 1.27))))
  (pin "3")
  (pin "4")
  (pin "6")
  (pin "2")
  (pin "5")
  (pin "1"))
 (symbol
  (lib_id "power:+5V")
  (at 166.37 127 270)
  (unit 1)
  (body_style 1)
  (exclude_from_sim no)
  (in_bom yes)
  (on_board yes)
  (in_pos_files yes)
  (dnp no)
  (fields_autoplaced yes)
  (property "Reference" "#PWR06" (at 162.56 127 0) (hide yes) (show_name no) (do_not_autoplace no) (effects (font (size 1.27 1.27))))
  (property "Value" "+5V" (at 170.18 126.9999 90) (show_name no) (do_not_autoplace no) (effects (font (size 1.27 1.27)) (justify left)))
  (property "Footprint" "" (at 166.37 127 0) (hide yes) (show_name no) (do_not_autoplace no) (effects (font (size 1.27 1.27))))
  (property "Datasheet" "" (at 166.37 127 0) (hide yes) (show_name no) (do_not_autoplace no) (effects (font (size 1.27 1.27))))
  (property "Description" "Power symbol creates a global label with name \"+5V\"" (at 166.37 127 0) (hide yes) (show_name no) (do_not_autoplace no) (effects (font (size 1.27 1.27))))
  (pin "1"))
 (symbol
  (lib_id "power:+5V")
  (at 165.1 101.6 270)
  (mirror x)
  (unit 1)
  (body_style 1)
  (exclude_from_sim no)
  (in_bom yes)
  (on_board yes)
  (in_pos_files yes)
  (dnp no)
  (property "Reference" "#PWR05" (at 161.29 101.6 0) (hide yes) (show_name no) (do_not_autoplace no) (effects (font (size 1.27 1.27))))
  (property "Value" "+5V" (at 169.418 101.854 90) (show_name no) (do_not_autoplace no) (effects (font (size 1.27 1.27)) (justify left)))
  (property "Footprint" "" (at 165.1 101.6 0) (hide yes) (show_name no) (do_not_autoplace no) (effects (font (size 1.27 1.27))))
  (property "Datasheet" "" (at 165.1 101.6 0) (hide yes) (show_name no) (do_not_autoplace no) (effects (font (size 1.27 1.27))))
  (property "Description" "Power symbol creates a global label with name \"+5V\"" (at 165.1 101.6 0) (hide yes) (show_name no) (do_not_autoplace no) (effects (font (size 1.27 1.27))))
  (pin "1"))
 (group ""
  (members "0302ee7f-a1d2-412d-8117-36f29b8ae199" "05722b4f-8f1d-4af7-b933-09c89143cb9f"
   "0891b664-e776-4365-bb33-d852f43a4876" "08c83cc7-a429-4389-aba3-792639eb74f1"
   "0fefe680-a92f-41d0-8f73-6a0bee3362d1" "11f98050-6131-4173-ac42-f6851a6a3218"
   "122824de-ba1d-4ce2-a82c-8f71d4d42af5" "12643f74-55e8-4db0-826c-b1efe7f704ff"
   "13dd94e8-84d2-484f-a722-41aa70d0519b" "15251959-e573-468d-a9fc-3e971f33d133"
   "161339f1-a03f-402f-8b1c-48d58dc2b816" "19351ca9-8ebf-4da8-868a-d9b02008e631"
   "19c11bcd-2302-46bf-90df-42757ff80115" "1bc046d4-f608-47d8-ba93-fb4564394cd1"
   "20193de2-8b44-48e8-95f7-cc49c9735650" "23e70040-d90d-4688-8ca7-244f90de38d3"
   "27758d3d-47f4-4bba-a227-7a81ba6e9f74" "28ab75a8-6c58-48e9-a930-799b97cb3c15"
   "28d4b320-aa00-46f4-ada2-42e6c8c5253d" "2bfad582-54ab-4bde-bcac-c5932a91f7f1"
   "3309ab64-3953-4f66-a15d-a485c12ff1f1" "344b97ef-e0fe-4725-9af8-d0e993dd212b"
   "37935ee9-7192-44d5-895c-b322d6ace0bf" "385f4f3b-4cc3-45ab-9012-6b0578ccb45f"
   "399a586f-80f2-487d-bc4b-6df35bb4380a" "3b1bf7c4-11f3-4416-992c-22f5722101f1"
   "3b8bce00-597a-4050-8209-d8faf4e17a1d" "44a7b994-4dc3-485c-92f0-ffc040afbae2"
   "44af77c7-6cd2-4316-81b1-01f8eee8ae68" "46b4c5d6-58fb-4ba3-a1a6-edfbff8d8f11"
   "4b2eb287-837e-4b38-a953-26cae0c6b5b1" "5135b8cd-77ec-4717-910f-04595268ccf3"
   "52b39449-d54f-4aaa-a0c4-f6e6f631d30a" "548d3f3c-e1c1-45f7-bfee-a643baac0031"
   "56bf27fa-835c-4564-b3c4-c9e7899d13c8" "59907b1c-280d-4b1a-a94c-3bf94a26010f"
   "599c6ab0-f90e-471a-a4bf-26f041e67628" "5b2ac3cf-525f-4668-82a0-d59a72378784"
   "626f998a-b7fe-42cf-ade7-ef3f4c00a9f1" "62b9ecf3-7ec3-4a8f-872e-6737780f931f"
   "64415033-39c6-47b3-8c9c-c574d756c2a5" "658b683f-7f5a-4cb3-be7a-c0f180c4c721"
   "65ae2f4a-cf7d-44c2-b9a0-572322acb497" "6dad802f-7041-44fd-8d90-4c4e6f994d06"
   "7087856e-1bb1-404c-83dd-45559167e718" "72a6a704-63c2-4f61-9aab-5ad1eeb69a80"
   "7ffe6524-f37f-499e-8c82-a1909246d7bd" "803b015a-9c98-4178-adca-5db494d3c78c"
   "819f3159-493d-44c8-a2fa-d0f1b36aa0f1" "85ca534c-ac4a-46a1-8262-6e37006b6bd7"
   "87113834-93cc-4b38-99dd-e1d401f76ee4" "8a50e8a9-03e1-48da-a22f-177db2c0784a"
   "8ba90f36-fd34-4238-9f33-e4c7131832ca" "8e89b63b-6545-424c-973b-0e83ae1f3a8a"
   "9b50e1f0-fcd8-4958-9fb2-fdace6422165" "a1fea849-ace0-43b3-bea3-ffc2cbd0babd"
   "a2d9c722-f697-4965-82a8-7b3b9597f3fa" "a516041f-784e-43be-85a0-7f1f42e92946"
   "a5d0476e-3749-4c04-82a9-60b392e50889" "a686ac02-c4d6-4f37-9def-b7da63ada452"
   "a7680ec5-661d-483a-9361-711502c25cce" "a9134054-7d2d-4a77-8dd0-b375e4ddcd08"
   "aa5ba793-65aa-4b7a-91ea-6db248851e2b" "b0709df5-7b1c-4191-a780-cba93596b14d"
   "b5cc8ef9-ac13-4271-9d35-d91475019a3c" "b6be14f4-4198-44f1-92df-31ef5630ec2e"
   "b8db16a7-6fdb-4a70-b4b3-a91e89d9cf27" "b990e446-9135-472f-b5fe-8d7f64622e36"
   "b9e23c00-334f-437a-80da-20c5b2a24a8b" "ba15a071-2fd4-4603-9de8-ac681b33a9f9"
   "bb008667-03d4-46d2-b0c1-1bf29062ae02" "be7c1fbd-df36-4e98-97b3-eceba8faf869"
   "bf4d363d-c06f-42ad-b32a-0e254fb90a05" "c0d4c18a-4843-44eb-9507-0e964fbd757f"
   "c2de11ec-78f8-45c0-85b0-95265f981ba6" "c2e701d1-f601-4f42-a65c-fd1f3dd1d796"
   "c7ed204a-0ea8-4185-9178-e432d44cdb46" "ca5a2268-9ffe-4593-b7d0-fa83ee839690"
   "cfde5736-9b93-4115-8717-95d77200f416" "d308d170-01bf-4836-8a85-b5b61b218d1a"
   "d5be8da6-6d88-404a-930d-1deedda35aee" "d93e3c82-5c99-4f21-9bd2-6e9adb3728ce"
   "d9bbbfe0-87b2-47b3-adbe-cfb1a12b5c2b" "da0a1912-ba2b-4b05-aa3f-fe1fbe9e977d"
   "db42d0a3-22a8-4204-9650-8bb1ca95fa9b" "dd6dab45-b199-444a-9c8a-c21d26ecec99"
   "de9fa2da-9b79-4791-9beb-1cf1b5859ac8" "decb59b3-d53d-430f-8cba-0d8041d7ddd7"
   "e038197f-7001-42aa-b826-d973a6425c19" "e78037a5-045f-4d3b-9b73-d90150aaee94"
   "eddaa759-13de-4c4d-9e54-f7eb9e378665" "eff8d705-3e84-4555-9cfe-66c21d8ac4af"
   "f52f7c80-59a8-45f4-a489-363e4a31bc8a" "f5684ee6-34bc-42b7-aac3-076610a7669f"
   "f71e6b0e-ba4d-49f2-a2b1-654f69101aa8" "f9521534-6b1d-4dec-ad0c-d8dcc50e3ea8"
   "febae32e-e3a2-4f31-b103-193926355225"))
 (sheet_instances
  (path ""
   (page "1")))
 (embedded_fonts no))
